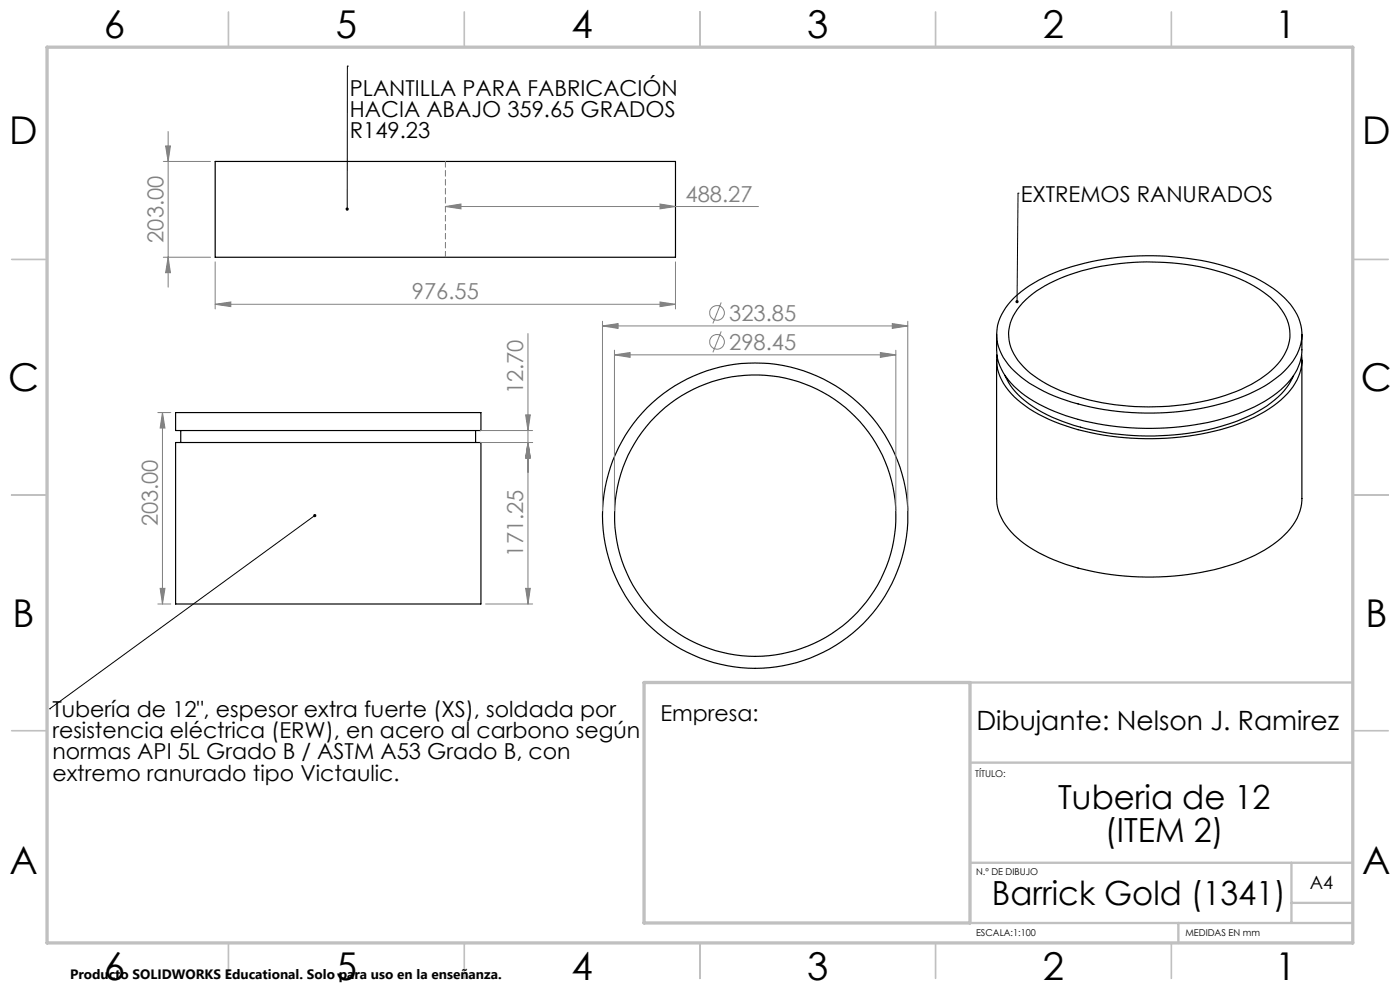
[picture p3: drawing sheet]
<svg xmlns="http://www.w3.org/2000/svg" width="297mm" height="210mm" viewBox="0 0 297 210" stroke-linecap="round" stroke-linejoin="round" font-family="sans-serif">
<g fill="none" stroke="#000" stroke-width=".25">
<path d="M45.6 34.2h97.7v20.4h-97.7zM211.4 70.9v3.3a11.9 11.9 0 0 0 5.3 9.1 40.2 40.2 0 0 0 19 7 57.1 57.1 0 0 0 29.4-3.5 20.5 20.5 0 0 0 10.1-8.4l.6-1.5 .3-1.5 .1-4.5M211.4 76.4v29.4a11.9 11.9 0 0 0 5.3 9.1 40.2 40.2 0 0 0 19 7 57.1 57.1 0 0 0 29.4-3.6 20.5 20.5 0 0 0 10.1-8.3l.8-2.3 .2-1.6v-29.7M211.5 75.3a10.6 10.6 0 0 0 3.7 8.9 33.3 33.3 0 0 0 16.2 7.6 58.5 58.5 0 0 0 32.5-2.3 22.1 22.1 0 0 0 10.8-8.2 9.1 9.1 0 0 0 1.4-6M213.2 79.6a16.8 16.8 0 0 0 7.9 7.8 51.5 51.5 0 0 0 28 4.8 43.3 43.3 0 0 0 19.6-6.1 14.8 14.8 0 0 0 5.7-6.5M215.2 63.1a33.7 33.7 0 0 1 16.2-7.6 58.2 58.2 0 0 1 32.5 2.4 22.1 22.1 0 0 1 10.8 8.1 9.5 9.5 0 0 1-1.6 12 29.4 29.4 0 0 1-14.2 7.7 57.8 57.8 0 0 1-36.4-2.2 20.5 20.5 0 0 1-10-8.4 9.4 9.4 0 0 1 1.4-10.6zM217.6 63.6a32.1 32.1 0 0 1 15.9-7.1 53.5 53.5 0 0 1 29.6 2.7 19.8 19.8 0 0 1 9.3 7.3 8.7 8.7 0 0 1-1.4 10.8 26.3 26.3 0 0 1-12.3 7 53.1 53.1 0 0 1-34.7-1.9 17.7 17.7 0 0 1-9.3-8.1 9 9 0 0 1 2.2-10zM37.3 93.9h64.7v34.2h-64.7zM37.3 87.5h64.7v3.8h-64.7zM38.3 91.3v2.6M100.9 91.3v2.6"/>
<circle cx="160.2" cy="109.4" r="32.4"/>
<circle cx="160.2" cy="109.4" r="29.8"/>
</g>
<g fill="none" stroke="#808080" stroke-width=".21">
<path d="M34.6 34.2h10.1M35.1 31h1.1l-.5 3.2zM35.7 27.9v33M34.6 54.6h10.1M35.7 54.6l.5 3.2h-1.1zM45.6 55.6v9.9M94.5 43.8l3.3-.5v1zM94.5 43.8h66.4M140 43.3l3.3 .5-3.3 .5zM143.3 55.6v9.9M45.6 64.5l3.4-.4v.9zM45.6 64.5h97.7"/>
<path d="M112 70.8v57.3M127.8 69.1l3.3-.5v1.1zM127.8 68.1v40.3M127.8 69.1h64.8M130.4 75.3l3.3-.5v1zM130.4 74.3v34.1M130.4 75.3h59.6M140 64.1l3.3 .4-3.3 .5zM153 70.3l-1.8 4.4M153 64.2l-1.8 4.4M186.8 74.8l3.2 .5-3.2 .5zM189.3 68.6l3.3 .5-3.3 .6z"/>
<path d="M190 74.3v34.1M192.6 68.1v40.3M33.5 87.5h2.7M34.5 87.5l.5 3.3h-1zM34.5 87.5v40.6M101.9 93.9h11.1M101.9 91.3h11.1M111.5 88h1l-.5 3.3zM112 93.9l.5 3.2h-1zM33.5 128.1h2.7M34 124.8h1l-.5 3.3zM103 128.1h10"/>
<path d="M111.5 124.8h1l-.5 3.3z"/>
<circle cx="152.1" cy="66.4" r="1.55"/>
<circle cx="152.1" cy="72.5" r="1.55"/>
</g>
<path d="M94.5 34.2v20.3" fill="none" stroke="#808080" stroke-width=".21" stroke-dasharray="1.3 .6" stroke-linecap="butt"/>
<path d="M73.7 14h.1M73.7 14v30.3M216 41h.1M216 41l-.2 23M66.8 109.4l-56.3 40.9M10.5 150.3h.1" fill="none" stroke="#000" stroke-width=".21"/>
<g fill="none" stroke="#c0c0c0" stroke-width=".35">
<path d="M48.5 2.5v7.5M98.5 2.5v7.5M148.5 2.5v7.5M198.5 2.5v7.5M248.5 2.5v7.5M2.5 55h7.5M287 55h7.5M2.5 105h7.5M287 105h7.5M2.5 155h7.5M287 155h7.5M48.5 200v7.5"/>
<path d="M98.5 200v7.5M148.5 200v7.5M198.5 200v7.5M248.5 200v7.5"/>
</g>
<path d="M205.8 144.8h81.2M205.8 161.8h81.2M205.8 195.8h81.2M205.8 183h81.2M250 195.8v4.2M274 183v12.8M274 191.5h13" fill="none" stroke="#c0c0c0" stroke-width=".5"/>
<path d="M10 10h277v190h-277zM136.6 144.8h69.2v51h-69.2z" fill="none" stroke="#c0c0c0" stroke-width=".7"/>
<path d="M215.5 63.7a.35 .35 0 0 1 .6 .2 .35 .35 0 0 1-.3 .4v-.3l-.1 .3a.34 .34 0 0 1-.3-.3 .34 .34 0 0 1 .1-.3zM66.5 109.2a.36 .36 0 0 1 .6 0l-.3 .2 .3-.2a.35 .35 0 0 1-.3 .5 .35 .35 0 0 1-.3-.5z" fill="#000"/>
<g fill="#808080">
<path d="M130.4 75.3l3.3-.5v1zM186.8 74.8l3.2 .5-3.2 .5zM127.8 69.1l3.3-.5v1.1zM189.3 68.6l3.3 .5-3.3 .6z"/>
<path d="M111.5 124.8h1l-.5 3.3zM112 93.9l.5 3.2h-1zM112 93.9l.5 3.2h-1zM111.5 88h1l-.5 3.3z"/>
<path d="M34.5 87.5l.5 3.3h-1zM34 124.8h1l-.5 3.3zM35.1 31h1.1l-.5 3.2zM35.7 54.6l.5 3.2h-1.1z"/>
<path d="M45.6 64.5l3.4-.4v.9zM140 64.1l3.3 .4-3.3 .5zM94.5 43.8l3.3-.5v1zM140 43.3l3.3 .5-3.3 .5z"/>
</g>
<path d="M73.4 44.1a.34 .34 0 0 1 .5 .1 .34 .34 0 0 1-.2 .5v-.4v.4l-.4-.3z" fill="#000"/>
<g font-size="8.1">
<text x="22" y="8">6</text>
<text x="71.2" y="8">5</text>
<text x="121.2" y="8">4</text>
<text x="171.2" y="8">3</text>
<text x="221.2" y="8">2</text>
<text x="270.5" y="8">1</text>
<text x="2" y="30.5">D</text>
<text x="289" y="30.5">D</text>
<text x="1.7" y="83">C</text>
<text x="288.7" y="83">C</text>
<text x="2.7" y="133">B</text>
<text x="289.7" y="133">B</text>
<text x="2" y="185.5">A</text>
<text x="289" y="185.5">A</text>
<text x="22" y="208">6</text>
<text x="71.2" y="208">5</text>
<text x="121.2" y="208">4</text>
<text x="171.2" y="208">3</text>
<text x="221.2" y="208">2</text>
<text x="270.5" y="208">1</text>
</g>
<g font-size="7.1">
<text x="224.5" y="171.5">Tuberia de 12</text>
<text x="234.4" y="178.6">(ITEM 2)</text>
<text x="210.4" y="192">Barrick Gold (1341)</text>
</g>
<text font-size="5.6" x="207.2" y="155">Dibujante: Nelson J. Ramirez</text>
<g font-size="4.7">
<text x="74.2" y="20.3">PLANTILLA PARA FABRICACIÓN</text>
<text x="74.2" y="24.8">HACIA ABAJO 359.65 GRADOS</text>
<text x="74.2" y="29.3">R149.23</text>
<text x="216.5" y="42.8">EXTREMOS RANURADOS</text>
<text x="11.1" y="152">Tubería de 12&quot;, espesor extra fuerte (XS), soldada por</text>
<text x="140.1" y="153">Empresa:</text>
<text x="11.1" y="156.6">resistencia eléctrica (ERW), en acero al carbono según</text>
<text x="11.1" y="161.1">normas API 5L Grado B / ASTM A53 Grado B, con</text>
<text x="11.1" y="165.6">extremo ranurado tipo Victaulic.</text>
</g>
<g font-size="4.7" fill="#808080">
<text x="145.4" y="42.8">488.27</text>
<text x="34.7" y="51.5" transform="rotate(-90 34.7 51.5)">203.00</text>
<text x="87.4" y="63.5">976.55</text>
<text x="154.7" y="68.1">323.85</text>
<text x="154.7" y="74.2">298.45</text>
<text x="111" y="83.7" transform="rotate(-90 111 83.7)">12.70</text>
<text x="33.5" y="111.7" transform="rotate(-90 33.5 111.7)">203.00</text>
<text x="111" y="118.1" transform="rotate(-90 111 118.1)">171.25</text>
</g>
<text font-size="3.9" x="277.9" y="188.5">A4</text>
<text font-size="2.9" x="14.9" y="207.6">Producto SOLIDWORKS Educational. Solo para uso en la enseñanza.</text>
<g font-size="2">
<text x="206.9" y="164.9">TÍTULO:</text>
<text x="207.1" y="185.5">N.º DE DIBUJO</text>
<text x="207.1" y="198.6">ESCALA:1:100</text>
<text x="251.5" y="198.6">MEDIDAS EN mm</text>
</g>
</svg>
